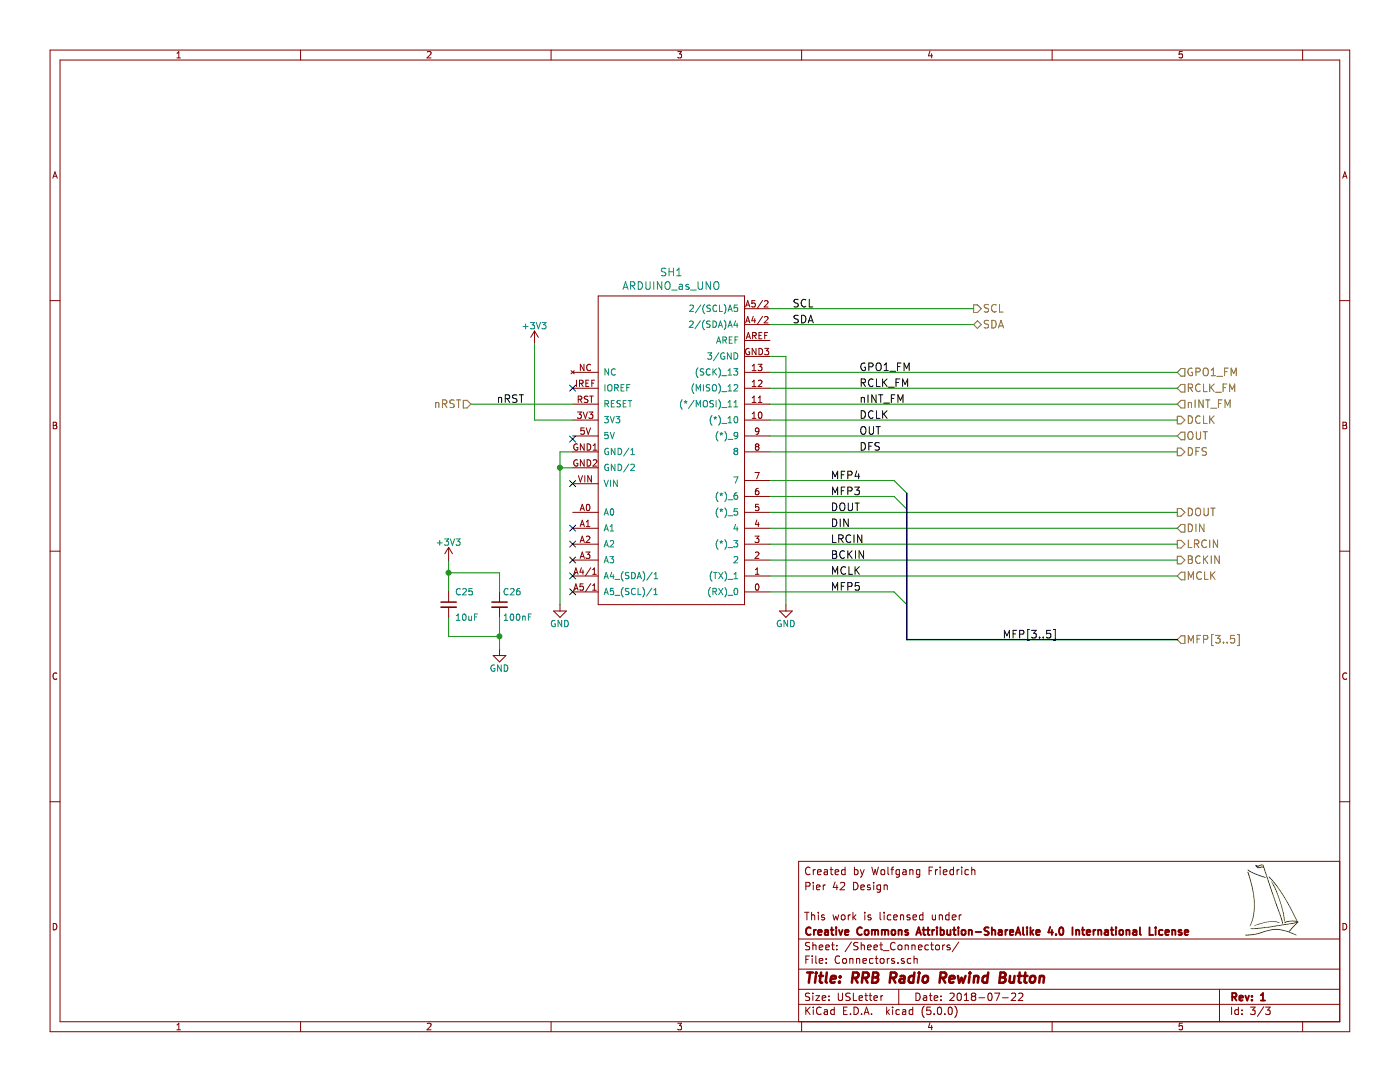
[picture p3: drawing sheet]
EESchema Schematic File Version 4
LIBS:P42-RRB_rev1-cache
EELAYER 26 0
EELAYER END
$Descr USLetter 11000 8500
encoding utf-8
Sheet 3 3
Title "RRB Radio Rewind Button"
Date "2018-07-22"
Rev "1"
Comp "Creative Commons Attribution-ShareAlike 4.0 International License"
Comment1 "This work is licensed under"
Comment2 ""
Comment3 "Pier 42 Design"
Comment4 "Created by Wolfgang Friedrich"
$EndDescr
$Comp
L Device:C_Small C26
U 1 1
P 3925 4750
F 0 "C26" H 3950 4850 50  0000 L CNN
F 1 "100nF" H 3950 4650 50  0000 L CNN
F 2 "Capacitor_SMD:C_0603_1608Metric" H 3963 4600 50  0001 C CNN
F 3 "" H 3925 4750 50  0001 C CNN
F 4 "CAP CER 100nF 25V 10% X7R 0603" H 3925 4750 60  0001 C CNN "Description"
	1    3925 4750
	1    0    0    -1  
$EndComp
Wire Wire Line
	3525 4400 3525 4500
Wire Wire Line
	3525 5000 3925 5000
$Comp
L power:GND #PWR025
U 1 1
P 3925 5100
F 0 "#PWR025" H 3925 4850 50  0001 C CNN
F 1 "GND" H 3925 4950 50  0000 C CNN
F 2 "" H 3925 5100 50  0001 C CNN
F 3 "" H 3925 5100 50  0001 C CNN
	1    3925 5100
	1    0    0    -1  
$EndComp
$Comp
L power:+3V3 #PWR024
U 1 1
P 3525 4400
F 0 "#PWR024" H 3525 4250 50  0001 C CNN
F 1 "+3V3" H 3525 4540 50  0000 C CNN
F 2 "" H 3525 4400 50  0001 C CNN
F 3 "" H 3525 4400 50  0001 C CNN
	1    3525 4400
	1    0    0    -1  
$EndComp
Connection ~ 3925 5000
Connection ~ 3525 4500
Wire Wire Line
	3925 4500 3525 4500
$Comp
L P42:ARDUINO_as_UNO SH1
U 1 1
P 5250 3600
F 0 "SH1" H 5275 5062 60  0000 C CNN
F 1 "ARDUINO_as_UNO" H 5275 4956 60  0000 C CNN
F 2 "SHIELD_ARDUINO:ARDUINO_as_UNO_R3_CONTOUR" H 5050 3375 60  0001 C CNN
F 3 "" H 5050 3375 60  0000 C CNN
	1    5250 3600
	1    0    0    -1  
$EndComp
$Comp
L power:+3V3 #PWR021
U 1 1
P 4200 2700
F 0 "#PWR021" H 4200 2550 50  0001 C CNN
F 1 "+3V3" H 4200 2840 50  0000 C CNN
F 2 "" H 4200 2700 50  0001 C CNN
F 3 "" H 4200 2700 50  0001 C CNN
	1    4200 2700
	1    0    0    -1  
$EndComp
$Comp
L power:GND #PWR022
U 1 1
P 4400 4750
F 0 "#PWR022" H 4400 4500 50  0001 C CNN
F 1 "GND" H 4400 4600 50  0000 C CNN
F 2 "" H 4400 4750 50  0001 C CNN
F 3 "" H 4400 4750 50  0001 C CNN
	1    4400 4750
	1    0    0    -1  
$EndComp
Text HLabel 7650 2425 2    60   Output ~ 0
SCL
Wire Wire Line
	4500 3300 4200 3300
Wire Wire Line
	4200 3300 4200 2700
Wire Wire Line
	4400 4750 4400 3675
Wire Wire Line
	4400 3675 4500 3675
Wire Wire Line
	4500 3550 4400 3550
Wire Wire Line
	4400 3550 4400 3675
Connection ~ 4400 3675
$Comp
L power:GND #PWR023
U 1 1
P 6175 4750
F 0 "#PWR023" H 6175 4500 50  0001 C CNN
F 1 "GND" H 6175 4600 50  0000 C CNN
F 2 "" H 6175 4750 50  0001 C CNN
F 3 "" H 6175 4750 50  0001 C CNN
	1    6175 4750
	1    0    0    -1  
$EndComp
Wire Wire Line
	6175 4750 6175 2800
Wire Wire Line
	6175 2800 6050 2800
Text Label 6525 4275 0    60   ~ 0
LRCIN
Text Label 6525 4400 0    60   ~ 0
BCKIN
Text Label 6525 4025 0    60   ~ 0
DOUT
Wire Wire Line
	4500 3175 3700 3175
Wire Wire Line
	6050 3550 9250 3550
Text HLabel 9250 4525 2    60   Input ~ 0
MCLK
Text HLabel 9250 5025 2    60   Input ~ 0
MFP[3..5]
Text Label 6525 3900 0    60   ~ 0
MFP3
Text Label 6525 3775 0    60   ~ 0
MFP4
Text Label 6525 4650 0    60   ~ 0
MFP5
Text Label 6525 4525 0    60   ~ 0
MCLK
Text Label 6750 3300 0    60   ~ 0
DCLK
Text Label 6750 3550 0    60   ~ 0
DFS
Text Label 6750 3425 0    60   ~ 0
OUT
Text Label 6525 4150 0    60   ~ 0
DIN
Text HLabel 3700 3175 0    60   Input ~ 0
nRST
Wire Wire Line
	6050 4400 9250 4400
Text Label 6750 3050 0    60   ~ 0
RCLK_FM
Text Label 6750 2925 0    60   ~ 0
GPO1_FM
Text Label 6750 3175 0    60   ~ 0
nINT_FM
Text HLabel 9250 3050 2    60   Input ~ 0
RCLK_FM
Text HLabel 9250 2925 2    60   Input ~ 0
GPO1_FM
Text HLabel 9250 3175 2    60   Input ~ 0
nINT_FM
Text Label 3900 3175 0    60   ~ 0
nRST
Wire Wire Line
	3925 5100 3925 5000
NoConn ~ 4500 3050
NoConn ~ 4500 3450
NoConn ~ 4500 3800
NoConn ~ 4500 4150
NoConn ~ 4500 4275
NoConn ~ 4500 4400
NoConn ~ 4500 4525
NoConn ~ 4500 4650
Wire Wire Line
	3525 4500 3525 4650
Wire Wire Line
	3925 4500 3925 4650
Wire Wire Line
	3925 4850 3925 5000
Wire Wire Line
	3525 4850 3525 5000
Text Label 6225 2425 0    60   ~ 0
SCL
Text Label 6225 2550 0    60   ~ 0
SDA
Text Label 7875 5025 0    60   ~ 0
MFP[3..5]
Wire Wire Line
	6050 2425 7650 2425
Wire Wire Line
	6050 2550 7650 2550
Text HLabel 7650 2550 2    60   BiDi ~ 0
SDA
Text HLabel 9250 3300 2    60   Output ~ 0
DCLK
Text HLabel 9250 3550 2    60   Output ~ 0
DFS
Text HLabel 9250 3425 2    60   Input ~ 0
OUT
Wire Wire Line
	6050 4525 9250 4525
Text HLabel 9250 4150 2    60   Input ~ 0
DIN
Text HLabel 9250 4275 2    60   Output ~ 0
LRCIN
Text HLabel 9250 4400 2    60   Output ~ 0
BCKIN
Text HLabel 9250 4025 2    60   Output ~ 0
DOUT
Wire Wire Line
	6050 3900 7025 3900
Wire Wire Line
	6050 3050 9250 3050
Wire Wire Line
	6050 3175 9250 3175
Wire Wire Line
	6050 3300 9250 3300
Entry Wire Line
	7025 3900 7125 4000
Entry Wire Line
	7025 3775 7125 3875
Entry Wire Line
	7025 4650 7125 4750
Wire Bus Line
	7125 5025 9250 5025
$Comp
L Device:C_Small C?
U 1 1
P 3525 4750
AR Path="/5AD69680/5B5F065C" Ref="C?"  Part="1" 
AR Path="/5AD69649/5B5F065C" Ref="C25"  Part="1" 
F 0 "C25" H 3575 4850 50  0000 L CNN
F 1 "10uF" H 3575 4650 50  0000 L CNN
F 2 "Capacitor_SMD:C_1206_3216Metric" H 3525 4750 50  0001 C CNN
F 3 "" H 3525 4750 50  0001 C CNN
F 4 "CAP CER 10uF 16V 10% X7R 1206" H -2375 2750 50  0001 C CNN "Description"
	1    3525 4750
	1    0    0    -1  
$EndComp
Wire Wire Line
	7025 4650 6050 4650
Wire Wire Line
	6050 4275 9250 4275
Wire Wire Line
	7025 3775 6050 3775
Wire Wire Line
	6050 4025 9250 4025
Wire Wire Line
	6050 4150 9250 4150
Wire Wire Line
	6050 3425 9250 3425
Wire Wire Line
	6050 2925 9250 2925
Wire Bus Line
	7125 3875 7125 5025
$EndSCHEMATC
